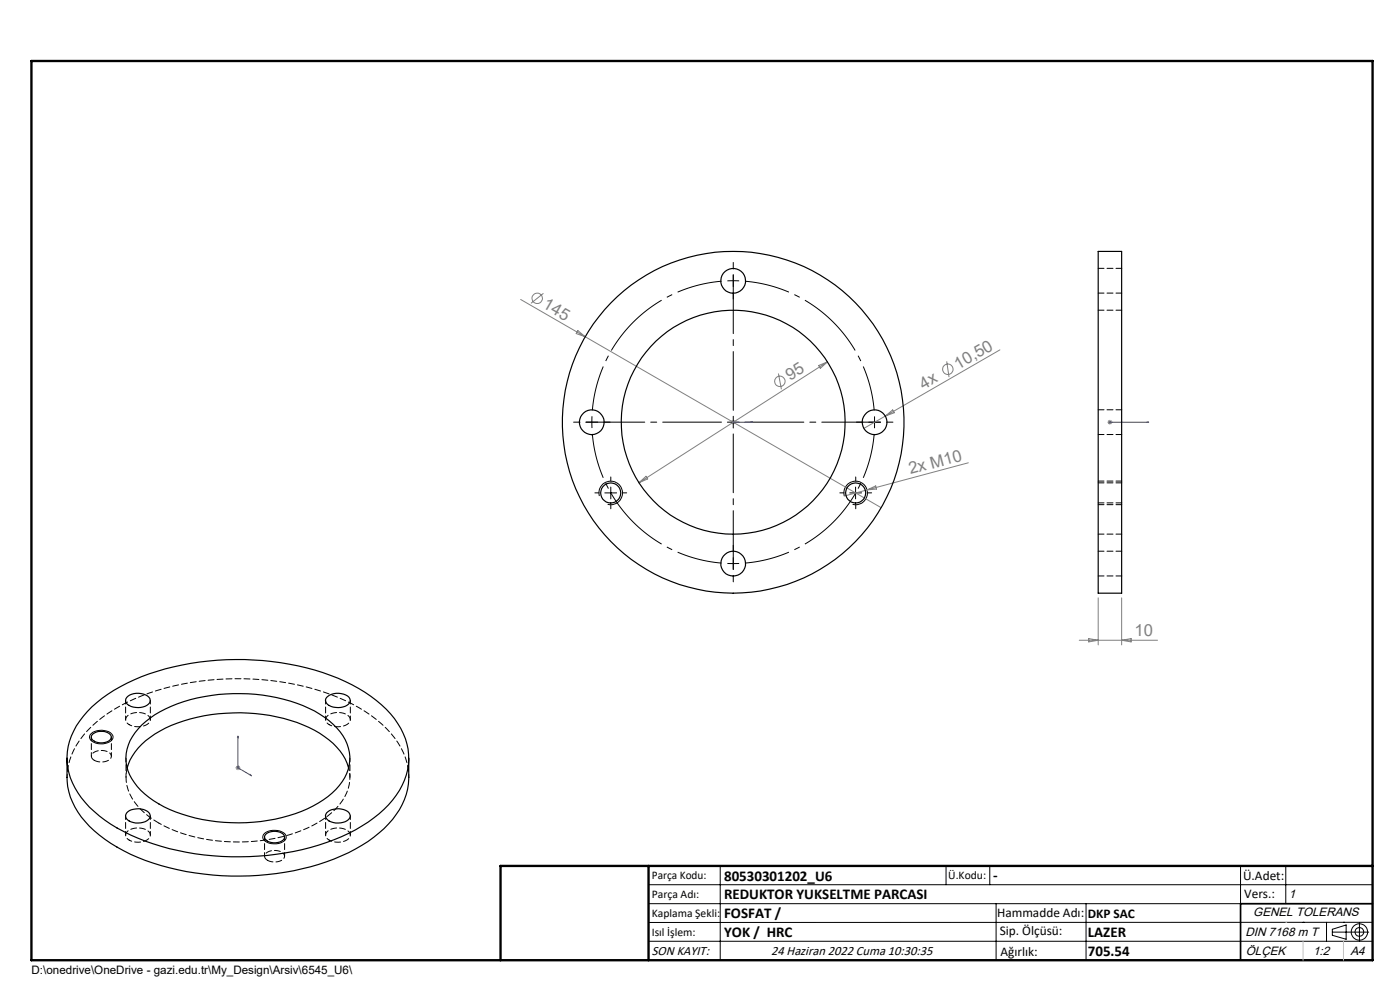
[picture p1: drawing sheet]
<svg xmlns="http://www.w3.org/2000/svg" width="297mm" height="210mm" viewBox="0 0 297 210" stroke-linecap="round" stroke-linejoin="round" font-family="sans-serif">
<g fill="none" stroke="#808080" stroke-width=".21">
<path d="M110.5 63.5l76.4 44.2M115.3 62.2l-2.7 2.1M122.6 70.1l1.5 1.3-1.9-.6zM165.1 79.2l.7 3.4M173.7 77.5l1.8-.7-1.5 1.3zM175.5 76.8l-40 25.6M200.8 76.7l.5 3.3M212.1 74.2l-24.3 14.1M155 89.6h1M155.2 89.2l.7 .7M155.5 89.1v1M155.9 89.2l-.7 .7"/>
<path d="M187.8 88.3l-4.5 2.6M187.8 88.3l1.6-1.3 .3 .6zM205.4 98.2l-21.5 5.7M235 89.6h1M235.1 89.2l.7 .7M235.4 89.1v1M235.8 89.2l-.7 .7M135.5 102.4l1.6-1.4 .3 .6zM183.9 103.9l-4.8 1.3M183.9 103.9l1.9-.8 .1 .6zM229 135.8h16.6M231 135.5l2 .3-2 .4z"/>
<path d="M233 126.8v10M237.9 126.8v10M237.9 135.8l2.1-.3v.7zM50 162.9h1M50.1 162.5l.7 .7M50.5 162.4v1M50.8 162.5l-.7 .7"/>
<circle cx="114" cy="63.3" r="1.11"/>
<circle cx="201.1" cy="78.3" r="1.11"/>
<circle cx="165.5" cy="80.9" r="1.09"/>
</g>
<g fill="none" stroke="#000" stroke-width=".21">
<path d="M184.3 89.6h2.5M185.5 88.3v2.5M127.1 105.2a2.51 2.51 0 0 1 2.2-3.1 2.51 2.51 0 0 1 2.8 2.7 2.51 2.51 0 0 1-3.2 2.2M128.3 104.6h2.5M129.6 103.3v2.5M179.1 105.2a2.51 2.51 0 0 1 2.2-3.1 2.51 2.51 0 0 1 2.7 2.7 2.51 2.51 0 0 1-3.1 2.2M180.3 104.6h2.5M181.5 103.3v2.5M19.2 155.8a3.3 3.3 0 0 1 4.7 .2 1.26 1.26 0 0 1-1 1.5 3.3 3.3 0 0 1-3.8-.8l-.1-.3zM56.1 176.8a3.5 3.5 0 0 1 4.5 .4 1.25 1.25 0 0 1-1 1.6 3.4 3.4 0 0 1-3.8-.9 1.04 1.04 0 0 1 .3-1.1zM137.6 187.7h153.6M137.6 191.7h153.6"/>
<path d="M137.6 199.7h153.6M152.8 183.7v20M200.7 183.7v4M210 183.7v4M211.3 191.7v12M230.4 191.7v12M263.2 183.7v20M272.8 183.7v8M276.4 195.6h.1M281.4 195.6v4.1M282.6 197.7h7.8M282.6 197.1l3-.9v3l-3-.8z"/>
<path d="M285 195.6h.1M288.4 195.8v3.8M291.2 195.6l-153.6 .1"/>
<circle cx="288.4" cy="197.7" r="1.74"/>
<circle cx="288.4" cy="197.7" r=".93"/>
</g>
<path d="M155.6 59.5l-1.3 .1M155.6 59.5l1.2 .1M125.6 89.5v1.3M125.6 89.5v-1.2M155.6 119.5h1.2M155.6 119.5h-1.3" fill="none" stroke="#000" stroke-width=".21" stroke-dasharray="15.2 1.3 1.3 1.3" stroke-linecap="butt"/>
<path d="M153.1 59.7a30 30 0 0 0-27.4 27.4M125.7 92a30 30 0 0 0 27.4 27.4M185.5 87.1a30 30 0 0 0-27.4-27.4M158.1 119.4a30 30 0 0 0 27.4-27.4" fill="none" stroke="#000" stroke-width=".21" stroke-dasharray="15.2 1.3 1.3 1.3" stroke-dashoffset="5.6" stroke-linecap="butt"/>
<path d="M155.4 89.6h.2zM155.5 89.6h.1M155.5 89.6h4.2M159.7 89.6h-.5h.5M235.4 89.6h.1zM235.4 89.6h.1M235.4 89.6h8.3M243.7 89.6h-.4h.4M50.5 156.1l.1 .4-.2-.1zM50.5 156.1v6.8l2.9 1.7M53.1 164.3l.3 .3-.3-.1z" fill="none" stroke="#00f" stroke-width=".21"/>
<g fill="none" stroke="#000" stroke-width=".21" stroke-dasharray="15.2 1.3 1.3 1.3">
<path d="M155.6 59.5v-1.2M155.6 59.5v1.3M155.6 57v-1.3M155.6 62v1.4M123.1 89.5h-1.4M125.6 89.5h-1.3M125.6 89.5h1.2M128.1 89.5h1.3M155.6 89.5v-1.2M155.6 89.5h-1.3M155.6 89.5v1.3M155.6 89.5h1.2"/>
<path d="M183.1 89.5h-1.4M188.1 89.5h1.3M127.1 104.5h-.9M129.6 102v-.8M129.6 107v.9M132.1 104.5h.9M155.6 119.5v1.3M155.6 119.5v-1.2M155.6 117v-1.3M179 104.5h-.8M181.5 102v-.8M181.5 107v.9"/>
<path d="M184 104.5h.9M155.6 122v1.4"/>
</g>
<path d="M153.1 89.5h-28.8M155.6 87v-28.7M155.6 92v28.8M158.1 89.5h28.7" fill="none" stroke="#000" stroke-width=".21" stroke-dasharray="15.2 1.3 1.3 1.3" stroke-dashoffset="2.8"/>
<path d="M233 107h5M238 102h-5" fill="none" stroke="#000" stroke-width=".21" stroke-dasharray="1.3 .6"/>
<path d="M106.2 203.7h185" fill="none" stroke="#000" stroke-width=".25"/>
<path d="M291.2 191.7h-28v12" fill="none" stroke="#000" stroke-width=".35"/>
<path d="M6.7 12.9h284.5v190.8h-284.5zM137.6 183.7v20M291.2 183.7h-185v20" fill="none" stroke="#000" stroke-width=".5"/>
<path d="M272.8 195.6h.1M276.4 199.7v4M285 199.7v4" fill="none" stroke="#c0c0c0" stroke-width=".21"/>
<g fill="#00f">
<path d="M159.2 89.6h.5zM155.4 89.6h.2z"/>
<path d="M53.1 164.3l.3 .3-.3-.1zM50.5 156.1l.1 .4-.2-.1z"/>
<path d="M235.4 89.6h.1zM243.3 89.6h.4z"/>
</g>
<g fill="none" stroke="#000" stroke-width=".25">
<path d="M233 53.3h4.9v72.5h-4.9zM19.5 150a40.7 40.7 0 0 1 21-9.3 58.1 58.1 0 0 1 32.7 3.9 25.7 25.7 0 0 1 11.8 9.9 13 13 0 0 1-1.7 15.2 32.8 32.8 0 0 1-15.7 9.6 58.8 58.8 0 0 1-39.9-2.2 25.5 25.5 0 0 1-11.8-10 13 13 0 0 1 1.8-15.2zM19.7 155.7a2.96 2.96 0 0 1 3.8 .3 1.04 1.04 0 0 1-.9 1.4 2.95 2.95 0 0 1-3.1-.6 .79 .79 0 0 1 .2-1.1zM26.9 147.9a3.5 3.5 0 0 1 4.9 .3 1.26 1.26 0 0 1-1 1.6 3.8 3.8 0 0 1-4-.7 .96 .96 0 0 1 .1-1.2zM30.1 153.8a27 27 0 0 1 14.7-6.3 36 36 0 0 1 23 4 11.9 11.9 0 0 1 6.4 9 10.4 10.4 0 0 1-4.6 8.5 32.5 32.5 0 0 1-20.5 5.5 32.8 32.8 0 0 1-16.5-4.6 12 12 0 0 1-5.9-8.3 9.6 9.6 0 0 1 3.4-7.8zM69.3 147.9a3.5 3.5 0 0 1 4.9 .3 1.39 1.39 0 0 1-1.4 1.8 3.2 3.2 0 0 1-3.7-1.1l-.1-.4zM14.2 160.8a21.7 21.7 0 0 0 .7 8.3 21.2 21.2 0 0 0 9.9 10.6 52.3 52.3 0 0 0 26.1 6.1 53.4 53.4 0 0 0 24.5-5.7 22.2 22.2 0 0 0 10.4-10.5 12.1 12.1 0 0 0 .9-4.7v-4.1M26.9 172.4a3.5 3.5 0 0 1 4.9 .3 1.24 1.24 0 0 1-1 1.6 3.6 3.6 0 0 1-4-.7 .96 .96 0 0 1 .1-1.2zM27 162.9a13.3 13.3 0 0 1 6.9-7.8 37.4 37.4 0 0 1 27.7-2.3 20 20 0 0 1 11.1 7.4l.5 .8 .7 1.9M56.4 176.9a2.97 2.97 0 0 1 3.9 .3 1.04 1.04 0 0 1-.9 1.4 2.95 2.95 0 0 1-3.2-.6 .79 .79 0 0 1 .2-1.1zM69.3 172.4a3.8 3.8 0 0 1 4.7 0 1.17 1.17 0 0 1 .2 1.2 1.17 1.17 0 0 1-1 .7 3.6 3.6 0 0 1-3.9-.7 .9 .9 0 0 1 0-1.2z"/>
<circle cx="155.5" cy="59.6" r="2.63"/>
<circle cx="125.5" cy="89.6" r="2.62"/>
<circle cx="155.5" cy="89.6" r="23.7"/>
<circle cx="155.5" cy="89.6" r="36.3"/>
<circle cx="185.6" cy="89.6" r="2.62"/>
<circle cx="129.6" cy="104.6" r="2.14"/>
<circle cx="155.5" cy="119.6" r="2.63"/>
<circle cx="181.5" cy="104.6" r="2.14"/>
</g>
<g fill="none" stroke="#000" stroke-width=".21" stroke-dasharray="1.3 .6">
<path d="M238 56.9h-5M233 62.2h5M238 65.8h-5M233 92.2h5M238 86.9h-5M233 106.7h5M233 113.3h5M238 102.4h-5M238 116.9h-5M233 122.2h5M20 161.3a3 3 0 0 0 3.5-.5 1.04 1.04 0 0 0-.9-1.4 2.64 2.64 0 0 0-3.2 .9 .99 .99 0 0 0 .6 1M27 162.9a9 9 0 0 0 2.9 8.8l1.7 1.5 2.1 1.4"/>
<path d="M56.7 182.5a3 3 0 0 0 3.6-.5 1.04 1.04 0 0 0-.9-1.4 2.64 2.64 0 0 0-3.3 .9 .99 .99 0 0 0 .6 1"/>
</g>
<path d="M86.7 164.9a16 16 0 0 0-6.8-12.3 44.3 44.3 0 0 0-22.2-8.2 55.9 55.9 0 0 0-32.2 5.3 22.4 22.4 0 0 0-10.3 10.5 12.6 12.6 0 0 0-1 4.7" fill="none" stroke="#000" stroke-width=".21" stroke-dasharray="1.3 .6" stroke-dashoffset=".6"/>
<path d="M27.4 153.7a3.6 3.6 0 0 0 4.4-.6 1.19 1.19 0 0 0-.9-1.6 3.5 3.5 0 0 0-4.2 .8 1.12 1.12 0 0 0 .7 1.4M69.8 153.7a3.6 3.6 0 0 0 4.4-.6 1.19 1.19 0 0 0-.8-1.6 3.5 3.5 0 0 0-4.3 .8 1.12 1.12 0 0 0 .7 1.4M27.4 178.2a3.6 3.6 0 0 0 4.4-.6 1.19 1.19 0 0 0-.9-1.6 3.5 3.5 0 0 0-4.2 .8 1.12 1.12 0 0 0 .7 1.4M33.7 174.6a37.4 37.4 0 0 0 27.6 2.5 20.8 20.8 0 0 0 11.3-7.2 8.5 8.5 0 0 0 1.4-7M69.8 178.2a3.6 3.6 0 0 0 4.4-.6 1.19 1.19 0 0 0-.8-1.6 3.5 3.5 0 0 0-4.3 .8 1.12 1.12 0 0 0 .7 1.4" fill="none" stroke="#000" stroke-width=".21" stroke-dasharray="1.3 .6" stroke-dashoffset=".7"/>
<g fill="none" stroke="#000" stroke-width=".21" stroke-dasharray="1.3 .6" stroke-dashoffset=".5">
<path d="M19.4 156.3v4.1M26.6 148.6v4M31.9 152.6v-4M69.1 148.6v4M74.3 152.6v-4M23.6 160.4v-4.1M26.6 173.1v4M26.7 160.8v4.1M31.9 177.1v-4M56.1 177.5v4.1M69.1 173.1v4M74.2 164.9v-4.1"/>
<path d="M74.3 177.1v-4M60.4 181.6v-4.1"/>
</g>
<g font-size="3.5" fill="#808080">
<text x="115" y="65.2" transform="rotate(30 115 65.2)">145</text>
<text x="167.6" y="80.9" transform="rotate(-33 167.6 80.9)">95</text>
<text x="195.9" y="82.6" transform="rotate(-30 195.9 82.6)">4x</text>
<text x="203.3" y="78.4" transform="rotate(-30 203.3 78.4)">10,50</text>
<text x="193.1" y="100.6" transform="rotate(-15 193.1 100.6)">2x M10</text>
<text x="240.7" y="135">10</text>
</g>
<g font-size="3.2">
<text x="153.6" y="186.8">80530301202_U6</text>
<text x="153.6" y="190.8">REDUKTOR YUKSELTME PARCASI</text>
<text x="210.7" y="186.6">-</text>
<text x="153.6" y="194.8">FOSFAT /</text>
<text x="153.6" y="198.8">YOK / HRC</text>
<text x="230.8" y="198.7">LAZER</text>
<text x="230.8" y="202.8">705.54</text>
</g>
<g font-size="2.8">
<text x="263.7" y="186.7">Ü.Adet:</text>
<text x="263.9" y="190.5">Vers.:</text>
<text x="211.5" y="194.5">Hammadde Adı:</text>
<text x="230.8" y="194.7">DKP SAC</text>
<text x="138.3" y="202.6">SON KAYIT:</text>
<text x="163.6" y="202.6">24 Haziran 2022 Cuma 10:30:35</text>
<text x="212.1" y="198.4">Sip. Ölçüsü:</text>
<text x="212.2" y="202.7">Ağırlık:</text>
</g>
<g font-size="2.6">
<text x="273.4" y="190.4">1</text>
<text x="265.9" y="194.4">GENEL TOLERANS</text>
<text x="264.2" y="198.5">DIN 7168 m T</text>
<text x="264.3" y="202.6">ÖLÇEK</text>
<text x="278.5" y="202.6">1:2</text>
<text x="286.5" y="202.6">A4</text>
</g>
<g font-size="2.5">
<text x="138.3" y="186.4">Parça Kodu:</text>
<text x="138.3" y="190.5">Parça Adı:</text>
<text x="201.2" y="186.5">Ü.Kodu:</text>
<text x="138.3" y="194.5">Kaplama Şekli:</text>
<text x="138.3" y="198.6">Isıl İşlem:</text>
<text x="6.7" y="206.7">D:\onedrive\OneDrive - gazi.edu.tr\My_Design\Arsiv\6545_U6\</text>
</g>
</svg>
